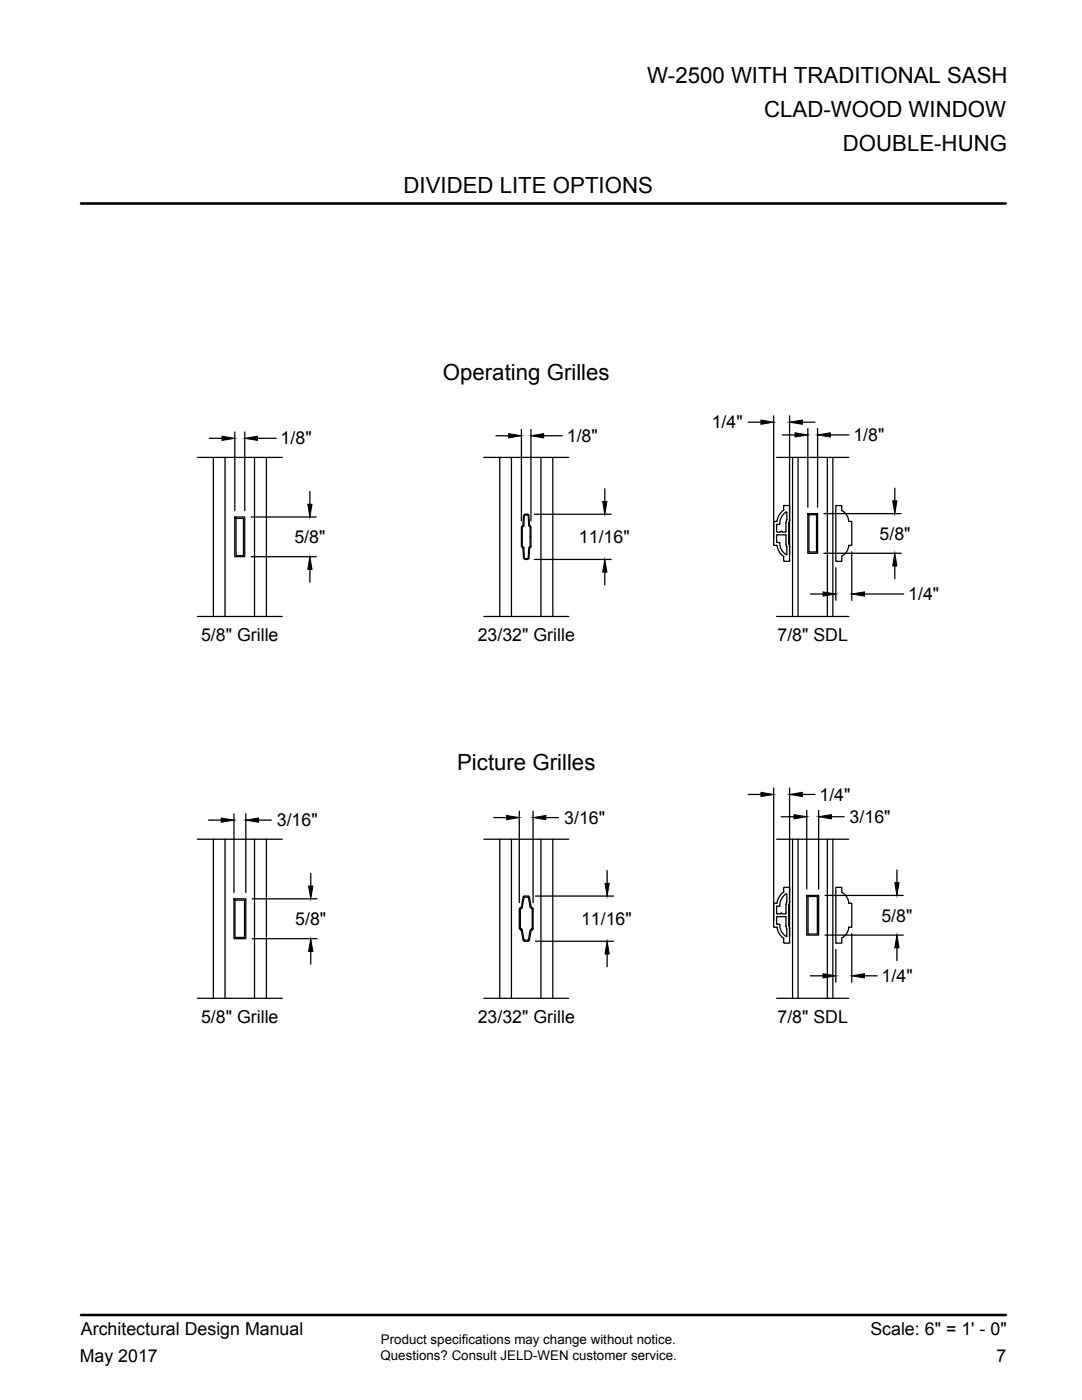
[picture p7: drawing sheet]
<svg xmlns="http://www.w3.org/2000/svg" width="216mm" height="279mm" viewBox="0 0 216 279" stroke-linecap="round" stroke-linejoin="round" font-family="sans-serif">
<g fill="none" stroke="#000" stroke-width=".25">
<path d="M39.4 91.3h16.9M41.8 87.5h2.5M42.6 91.3v31.7M44.9 91.3v31.7M46.8 86.2v15.7M48.8 86.2v15.7M50.8 91.3v31.7M51.4 87.5h3.7M53.2 91.3v31.7M61.8 98.1v2.5M96.5 91.3h17M99 87h2.5"/>
<path d="M99.7 91.3v31.7M102.1 91.3v31.7M104 85.7v18.2M105.9 85.7v18.2M107.9 91.3v31.7M108.5 87h3.7M110.3 91.3v31.7M120.7 97.6v2.5M149.3 84.3h2.5M154.4 83v25.7M155 91.3h14.4M156.1 86.8h2.6"/>
<path d="M157.6 83v28.9M158.1 91.3v31.7M159.2 91.3v31.7M160.1 84.3h2.5M161.2 85.5v15.7M163.1 85.5v15.7M165.1 91.3v31.7M165.7 86.8h3.7M166.2 91.3v31.7M178.5 97.4v2.6M46.8 103.2h2v7.9h-2zM47.1 103.4h1.5v7.5h-1.5z"/>
<path d="M50.1 111.1h13M50.1 103.2h13M61.8 113.6v2.6M104.3 104.9l-.2 .3-.1 3.9 .4 .3 .1 2M104.3 105l-.1 .2v3.9l.1 .1M104.3 109.1l.2 .3M104.5 102.9l-.2 2.1M104.5 109.4l.1 2 .7 .1M104.5 111.4l.3 .2M104.5 104.9l-.2 .2M104.8 111.6h.5M104.8 102.8h.5"/>
<path d="M104.8 102.8l-.2 .1-.1 2M105.3 102.6h-.5l-.3 .3M105.3 102.6l.3 .3M105.3 102.8l.1 .1M105.4 102.9l.1 2 .2 .2M105.4 111.4l-.1 .1M105.5 102.9l.3 2.1M105.5 109.4l-.1 2M105.6 111.4l-.3 .2M105.7 105l.1 .2M105.7 109.1l-.2 .3M105.7 104.9l.2 .3v3.9l-.2 .3-.2 2"/>
<path d="M105.8 105.2v3.9M105.8 109l-.1 .2M106.6 102.6h15.3M106.6 111.6h15.3M120.7 114.2v2.5M154.4 108.7l.1 .1M154.5 108.9h.4M154.5 104.1l-.1 .1M154.9 108.8l.2 .1a3.1 3.1 0 0 0 1.3 2.2M155 108.2l.1 .1M155 104.7l.1 1.4M155.1 108.3h.4a3.4 3.4 0 0 0 1.4 2.4"/>
<path d="M155.1 106.7h1.6M155.1 104.7h.4M155.1 106.2h.6M155.1 106.7l-.1 1.5M155.1 104.6l-.1 .1M155.6 104.5l-.1 .1M155.7 106.1l.2-.1 .2 .1M156.1 106.2h.6M156.4 101.8a3.9 3.9 0 0 0-1.5 2.3h-.4M156.4 111l.1 1M156.4 101.7v.1M156.5 112h1"/>
<path d="M156.5 100.9h1M156.5 100.9l-.1 .8M156.8 106.7l.1 .1M156.8 108.6h.1M156.8 104.3v1.8M156.8 106.9v1.7M156.8 108.6l.2 .5M156.8 104.2v.1M156.8 102.2l.2 .1M156.9 102.2a2.6 2.6 0 0 0-1.3 2.3M156.9 106l-.1 .1M157 103.8l-.2 .5"/>
<path d="M157 109.1v1.5M157 110.6l-.2 .1M157 102.3v1.4M157.4 104.4v4.2M157.4 108.5v.1M157.4 108.6l.2 .5M157.5 100.9l.1 .1M157.6 103.9l-.2 .4M157.6 109h.1M157.6 111.9l-.1 .1M157.6 103.8h.1M161.2 102.5h1.9v7.9h-1.9z"/>
<path d="M161.4 102.7h1.5v7.5h-1.5zM161.7 118.5h2.5M164.4 110.4h15.4M164.4 102.5h15.4M166.8 113.3v6.5M169.4 108.8a2.56 2.56 0 0 1-1.4 2.2v1h-1.2v-11.1h1.2v1a2.51 2.51 0 0 1 1.4 2.2h.6v4.8h-.6M170 110.1v9.7M172.5 118.5h7.8M178.5 113v2.5M39.4 123h16.9M96.5 123h17M155 123h14.4"/>
<path d="M149.3 158.6h2.5M154.4 157.3v27.6l.1 .1M157.6 157.3v30.8M160.1 158.6h2.5M39.4 167.5h16.9M41.6 163.7h2.5M42.6 167.5v31.7M44.9 167.5v31.7M46.7 179.4h2.4v7.9h-2.4zM46.7 162.4v15.7M46.9 179.6h1.9v7.5h-1.9zM49.1 162.4v15.7"/>
<path d="M50.3 179.4h13M50.8 167.5v31.7M51.6 163.7h2.5M53.2 167.5v31.7M62 174.3v2.5M96.5 167.5h17M98.5 163.2h2.6M99.7 167.5v31.7M102.1 167.5v31.7M103.6 161.9v18.2M104.4 179.1l-.4 1.9-.3 .4M104.5 179.1l-.3 2-.4 .3"/>
<path d="M104.6 179h.8M104.7 179l-.1 .1M105.4 179l.1 .1M105.4 179.1l.4 2M105.6 179.1l-.2-.3h-.8l-.2 .3M105.6 179.1l.4 1.9 .4 .4M106.4 161.9v18.2M106.8 178.8h15.6M107.9 167.5v31.7M108.9 163.2h2.5M110.3 167.5v31.7M121.1 173.8v2.5"/>
<path d="M155 167.5h14.4M155.9 163h2.5M156.4 178a3.9 3.9 0 0 0-1.5 2.3h-.4M156.4 177.2v.8M156.4 178h.1M156.5 177.1l1.1 .1M156.5 177.1l-.1 .1M156.8 178.4l.2 .1v1.5M156.9 178.4a4 4 0 0 0-1.4 2.4M157 180l-.2 .5M158.1 167.5v31.7M159.2 167.5v31.7"/>
<path d="M161 178.7h2.4v7.9h-2.4zM161 161.7v15.7M161.2 178.9h1.9v7.5h-1.9zM163.4 161.7v15.7M164.6 178.7h15.6M165.1 167.5v31.7M165.9 163h2.5M166.2 167.5v31.7M179 173.6v2.6M39.4 199.2h16.9M50.3 187.3h13M62 189.9v2.5"/>
<path d="M96.5 199.2h17M103.6 181.4v3.9M103.7 185.3l.3 .3 .4 2M103.8 185.3l.4 .3M103.8 181.4v3.9M103.9 181.3h.1M103.9 185.4h.1M103.9 181.1h.1M103.9 185.6h.1M104.2 185.6l.3 2M104.4 187.6l.3 .2M104.6 187.8h.8"/>
<path d="M105.5 187.5h-.9M105.6 187.6l-.2 .2M105.8 185.6l-.4 2M105.8 181.1l.4 .3M106.1 185.4h.1M106.1 181.3h.1M106.1 181.1h.1M106.1 185.6h.1M106.2 185.3l-.4 .3M106.2 181.4v3.9M106.4 185.3l-.4 .3-.4 2M106.4 181.4v3.9"/>
<path d="M106.8 187.8h15.6M121.1 190.4v2.5M154.5 185.1h.4M154.5 180.3l-.1 .1M154.9 185l.2 .1a3.1 3.1 0 0 0 1.3 2.2M155 183.1l.1 1.4M155 182.2l.1 .1M155 199.2h14.4M155.1 184.5l.5 .1M155.1 182.9h1.6M155.1 180.9h.4M155.1 182.4h.6"/>
<path d="M155.1 182.9l-.1 .1M155.1 180.8l-.1 1.5M155.6 184.5a2.6 2.6 0 0 0 1.3 2.4M155.7 182.3l.2-.1 .2 .1M156.1 182.4h.6M156.4 187.2v.9M156.4 188.1l.1 .1M156.5 188.2h1M156.8 182.9l.1 .1M156.8 184.8v.1M156.8 180.5v1.8M156.8 183.1v1.7"/>
<path d="M156.8 184.8l.2 .5M156.8 180.4v.1M156.9 182.2l-.1 .1M157 185.3v1.5l-.2 .1M157.4 180.6v4.2M157.4 184.7l.2 .6M157.4 180.5h.1M157.6 180.1l-.2 .5M157.6 185.3h.1M157.6 188.1l-.1 .1M157.6 180v.1M161.7 194.7h2.5"/>
<path d="M164.6 186.6h15.6M166.8 189.5v6.5M169.4 185a2.56 2.56 0 0 1-1.4 2.2M169.4 185.1h.6v-4.8h-.6a2.57 2.57 0 0 0-1.4-2.2v-1h-1.2v11.1h1.2v-1M170 186.3v9.7M172.5 194.7h2.5M179 189.2v2.5"/>
</g>
<g fill="#000" stroke="#000" stroke-width=".2">
<path d="M44.3 87.1l2.5 .4-2.5 .4zM48.8 87.5l2.6-.4v.8zM101.5 86.5l2.5 .5-2.5 .4zM105.9 87l2.6-.5v.9zM151.8 83.8l2.6 .5-2.6 .4zM158.7 86.4l2.5 .4-2.5 .4zM157.6 84.3l2.5-.5v.9zM163.1 86.8l2.6-.4v.8zM178.1 100h.9l-.5 2.5zM61.8 111.1l.5 2.5h-.9zM61.4 100.6h.9l-.5 2.6zM120.3 100.1h.8l-.4 2.5z"/>
<path d="M120.7 111.6l.4 2.6h-.8zM164.2 118.1l2.6 .4-2.6 .5zM170 118.5l2.5-.4v.9zM178.5 110.4l.5 2.6h-.9zM151.8 158.1l2.6 .5-2.6 .4zM157.6 158.6l2.5-.5v.9zM44.1 163.3l2.6 .4-2.6 .4zM49.1 163.7l2.5-.4v.8zM61.6 176.8h.8l-.4 2.6zM101.1 162.7l2.5 .5-2.5 .4zM106.4 163.2l2.5-.5v.9zM120.7 176.3h.9l-.5 2.5z"/>
<path d="M158.4 162.6l2.6 .4-2.6 .4zM163.4 163l2.5-.4v.8zM178.5 176.2h.9l-.4 2.5zM62 187.3l.4 2.6h-.8zM121.1 187.8l.5 2.6h-.9zM164.2 194.3l2.6 .4-2.6 .5zM170 194.7l2.5-.4v.9zM179 186.6l.4 2.6h-.9z"/>
</g>
<path d="M16.2 40.6h184.5M16.2 262.4h184.5" fill="none" stroke="#000" stroke-width=".51"/>
<g font-size="4.4">
<text x="129.1" y="16.7">W-2500 WITH TRADITIONAL SASH</text>
<text x="152.5" y="23.3">CLAD-WOOD WINDOW</text>
<text x="168.2" y="30.1">DOUBLE-HUNG</text>
<text x="80.5" y="38.5">DIVIDED LITE OPTIONS</text>
<text x="88.4" y="75.9">Operating Grilles</text>
<text x="91.2" y="153.7">Picture Grilles</text>
</g>
<g font-size="3.5">
<text x="56" y="88.7">1/8&quot;</text>
<text x="113.1" y="88.2">1/8&quot;</text>
<text x="142" y="85.5">1/4&quot;</text>
<text x="170.3" y="88">1/8&quot;</text>
<text x="175.5" y="107.7">5/8&quot;</text>
<text x="58.7" y="108.4">5/8&quot;</text>
<text x="115.5" y="108.4">11/16&quot;</text>
<text x="181.2" y="119.8">1/4&quot;</text>
<text x="40.1" y="128">5/8&quot; Grille</text>
<text x="95.3" y="128">23/32&quot; Grille</text>
<text x="155.1" y="128">7/8&quot; SDL</text>
<text x="163.5" y="159.8">1/4&quot;</text>
<text x="55.2" y="164.9">3/16&quot;</text>
<text x="112.6" y="164.4">3/16&quot;</text>
<text x="169.5" y="164.2">3/16&quot;</text>
<text x="58.9" y="184.6">5/8&quot;</text>
<text x="115.9" y="184.6">11/16&quot;</text>
<text x="175.9" y="183.9">5/8&quot;</text>
<text x="175.9" y="196">1/4&quot;</text>
<text x="40.1" y="204.2">5/8&quot; Grille</text>
<text x="95.3" y="204.2">23/32&quot; Grille</text>
<text x="155.1" y="204.2">7/8&quot; SDL</text>
<text x="16.2" y="266.5">Architectural Design Manual</text>
<text x="173.7" y="266.5">Scale: 6&quot; = 1' - 0&quot;</text>
<text x="15.9" y="271.8">May 2017</text>
<text x="198.9" y="271.8">7</text>
</g>
<g font-size="2.7">
<text x="76" y="268.2">Product specifications may change without notice.</text>
<text x="75.9" y="271.4">Questions? Consult JELD-WEN customer service.</text>
</g>
</svg>
